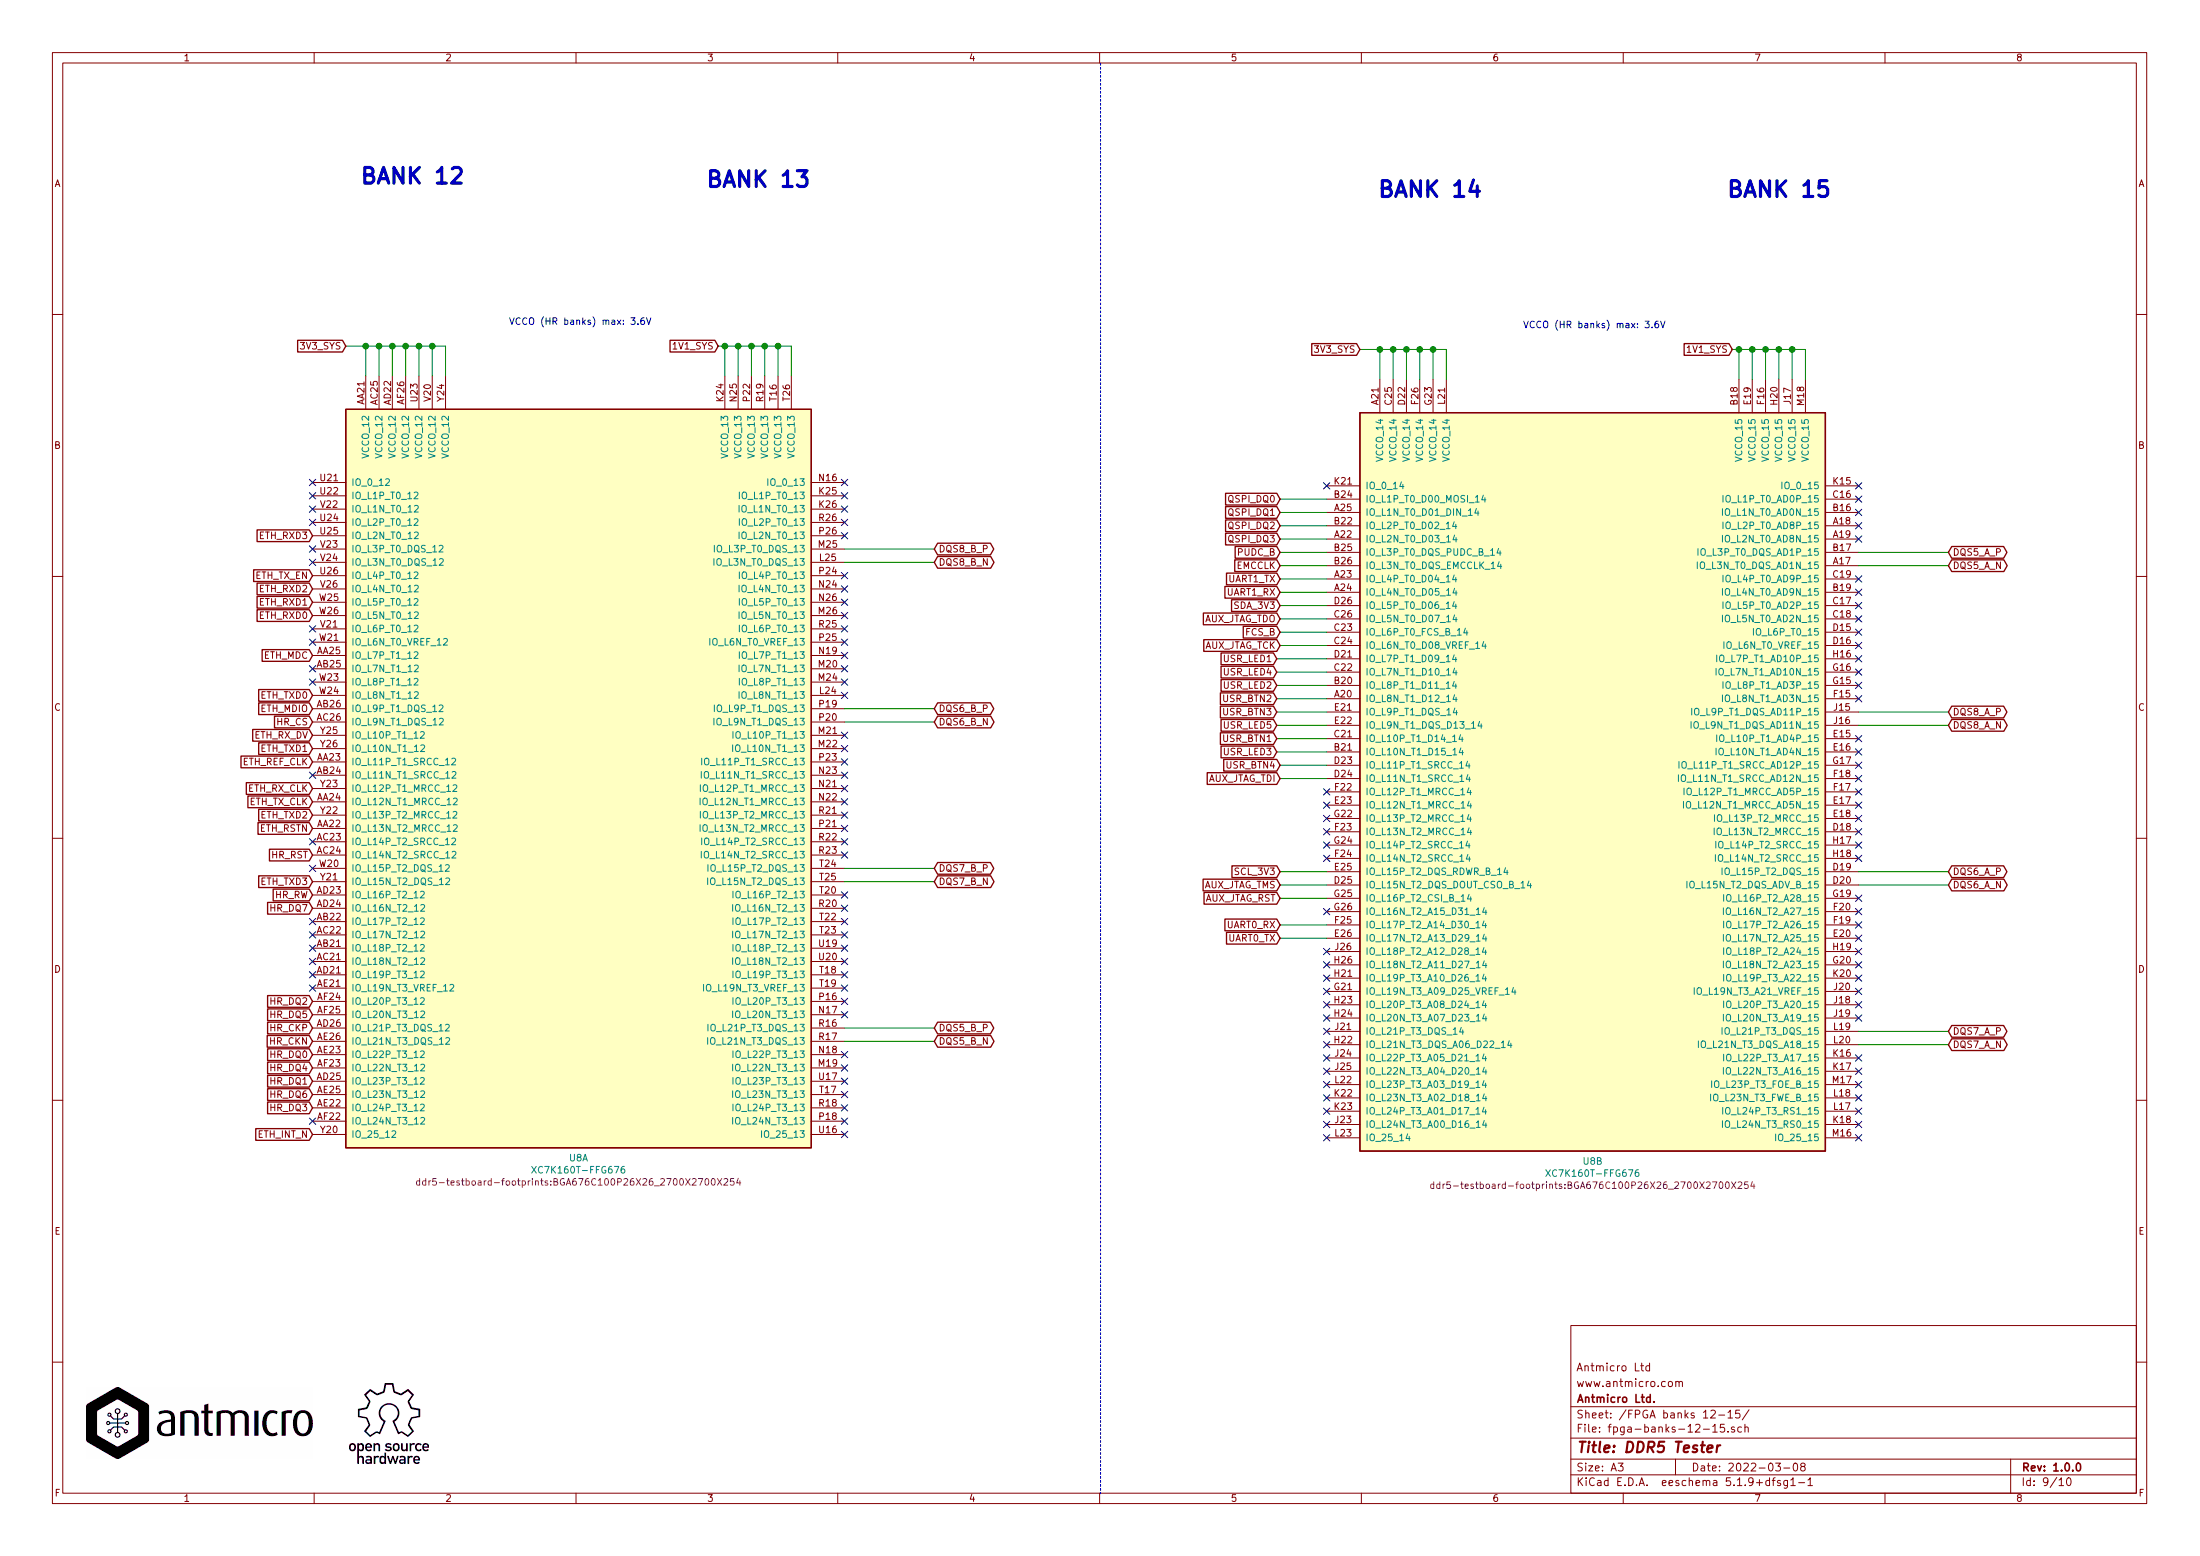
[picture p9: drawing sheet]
EESchema Schematic File Version 4
EELAYER 30 0
EELAYER END
$Descr A3 16535 11693
encoding utf-8
Sheet 9 10
Title "DDR5 Tester"
Date "2022-03-08"
Rev "1.0.0"
Comp "Antmicro Ltd."
Comment1 "www.antmicro.com"
Comment2 "Antmicro Ltd"
Comment3 ""
Comment4 ""
$EndDescr
$Comp
L ddr5-testboard:XC7K160T-FFG676 U8
U 1 1
P 4350 5725
AR Path="/61AF7FF2/61B056BA" Ref="U8"  Part="1" 
AR Path="/61B05683/61B056BA" Ref="U?"  Part="1" 
F 0 "U8" H 4350 2750 50  0000 C CNN
F 1 "XC7K160T-FFG676" H 4350 2659 50  0000 C CNN
F 2 "ddr5-testboard-footprints:BGA676C100P26X26_2700X2700X254" H 4350 2568 50  0000 C CNN
F 3 "" H 4350 5725 50  0000 C CNN
	1    4350 5725
	1    0    0    -1  
$EndComp
$Comp
L ddr5-testboard:XC7K160T-FFG676 U8
U 2 1
P 11975 5750
AR Path="/61AF7FF2/61B0F8EC" Ref="U8"  Part="2" 
AR Path="/61B05683/61B0F8EC" Ref="U?"  Part="2" 
F 0 "U8" H 11975 2775 50  0000 C CNN
F 1 "XC7K160T-FFG676" H 11975 2684 50  0000 C CNN
F 2 "ddr5-testboard-footprints:BGA676C100P26X26_2700X2700X254" H 11975 2593 50  0000 C CNN
F 3 "" H 11975 5750 50  0000 C CNN
	2    11975 5750
	1    0    0    -1  
$EndComp
Wire Wire Line
	5450 2825 5450 2600
Wire Wire Line
	5450 2600 5550 2600
Wire Wire Line
	5550 2825 5550 2600
Connection ~ 5550 2600
Wire Wire Line
	5550 2600 5650 2600
Wire Wire Line
	5650 2825 5650 2600
Connection ~ 5650 2600
Wire Wire Line
	5650 2600 5750 2600
Wire Wire Line
	5750 2825 5750 2600
Connection ~ 5750 2600
Wire Wire Line
	5750 2600 5850 2600
Wire Wire Line
	5850 2825 5850 2600
Connection ~ 5850 2600
Wire Wire Line
	5850 2600 5950 2600
Wire Wire Line
	5950 2825 5950 2600
Wire Wire Line
	3350 2825 3350 2600
Wire Wire Line
	3250 2600 3350 2600
Connection ~ 3250 2600
Wire Wire Line
	3250 2825 3250 2600
Wire Wire Line
	3150 2600 3250 2600
Connection ~ 3150 2600
Wire Wire Line
	3150 2825 3150 2600
Wire Wire Line
	3050 2600 3150 2600
Connection ~ 3050 2600
Wire Wire Line
	3050 2825 3050 2600
Wire Wire Line
	2950 2600 3050 2600
Connection ~ 2950 2600
Wire Wire Line
	2950 2825 2950 2600
Wire Wire Line
	2850 2825 2850 2600
Text Notes 3825 2450 0    50   ~ 0
VCCO (HR banks) max: 3.6V
Wire Wire Line
	2750 2825 2750 2600
Wire Wire Line
	2750 2600 2850 2600
Connection ~ 2850 2600
Wire Wire Line
	13075 2850 13075 2625
Wire Wire Line
	13075 2625 13175 2625
Wire Wire Line
	13175 2850 13175 2625
Connection ~ 13175 2625
Wire Wire Line
	13175 2625 13275 2625
Wire Wire Line
	13275 2850 13275 2625
Connection ~ 13275 2625
Wire Wire Line
	13275 2625 13375 2625
Wire Wire Line
	13375 2850 13375 2625
Connection ~ 13375 2625
Wire Wire Line
	13375 2625 13475 2625
Wire Wire Line
	13475 2850 13475 2625
Connection ~ 13475 2625
Wire Wire Line
	13475 2625 13575 2625
Wire Wire Line
	13575 2850 13575 2625
Wire Wire Line
	10875 2850 10875 2625
Wire Wire Line
	10775 2625 10875 2625
Connection ~ 10775 2625
Wire Wire Line
	10775 2850 10775 2625
Wire Wire Line
	10675 2625 10775 2625
Connection ~ 10675 2625
Wire Wire Line
	10675 2850 10675 2625
Wire Wire Line
	10575 2625 10675 2625
Connection ~ 10575 2625
Wire Wire Line
	10575 2850 10575 2625
Wire Wire Line
	10475 2625 10575 2625
Wire Wire Line
	10475 2850 10475 2625
Text Notes 11450 2475 0    50   ~ 0
VCCO (HR banks) max: 3.6V
Wire Wire Line
	10375 2850 10375 2625
Wire Wire Line
	10375 2625 10475 2625
Connection ~ 10475 2625
Text GLabel 9600 4950 0    50   Input ~ 0
USR_LED1
Text GLabel 9600 5150 0    50   Input ~ 0
USR_LED2
Text GLabel 9600 5650 0    50   Input ~ 0
USR_LED3
Text GLabel 9600 5450 0    50   Input ~ 0
USR_LED5
Text GLabel 9600 5550 0    50   Input ~ 0
USR_BTN1
Text GLabel 9600 5250 0    50   Input ~ 0
USR_BTN2
Text GLabel 9600 5350 0    50   Input ~ 0
USR_BTN3
Text GLabel 9600 5050 0    50   Input ~ 0
USR_LED4
Text GLabel 9625 5750 0    50   Input ~ 0
USR_BTN4
Text GLabel 9625 6950 0    50   Input ~ 0
UART0_RX
Text GLabel 9625 7050 0    50   Input ~ 0
UART0_TX
Text GLabel 9625 6650 0    50   Input ~ 0
AUX_JTAG_TMS
Text GLabel 9625 5850 0    50   Input ~ 0
AUX_JTAG_TDI
Text GLabel 9625 4250 0    50   Input ~ 0
EMCCLK
Text GLabel 9625 3750 0    50   Input ~ 0
QSPI_DQ0
Text GLabel 9625 4050 0    50   Input ~ 0
QSPI_DQ3
Text GLabel 9625 3950 0    50   Input ~ 0
QSPI_DQ2
Text GLabel 9625 3850 0    50   Input ~ 0
QSPI_DQ1
Text GLabel 9625 4150 0    50   Input ~ 0
PUDC_B
Text Notes 2700 1400 0    118  ~ 24
BANK 12
Text Notes 5300 1425 0    118  ~ 24
BANK 13
Text Notes 10350 1500 0    118  ~ 24
BANK 14
Text Notes 12975 1500 0    118  ~ 24
BANK 15
Wire Notes Line
	8275 475  8275 11225
Text GLabel 9625 6750 0    50   Input ~ 0
AUX_JTAG_RST
Text GLabel 5400 2600 0    50   Input ~ 0
1V1_SYS
Wire Wire Line
	5450 2600 5400 2600
Connection ~ 5450 2600
Text GLabel 13025 2625 0    50   Input ~ 0
1V1_SYS
Wire Wire Line
	13075 2625 13025 2625
Connection ~ 13075 2625
Wire Wire Line
	9975 5750 9625 5750
Wire Wire Line
	9975 5850 9625 5850
Wire Wire Line
	9975 6750 9625 6750
Wire Wire Line
	9975 6650 9625 6650
Wire Wire Line
	9975 6950 9625 6950
Wire Wire Line
	9975 7050 9625 7050
Wire Wire Line
	9600 4950 9975 4950
Wire Wire Line
	9600 5050 9975 5050
Wire Wire Line
	9600 5150 9975 5150
Wire Wire Line
	9600 5250 9975 5250
Wire Wire Line
	9600 5350 9975 5350
Wire Wire Line
	9600 5450 9975 5450
Wire Wire Line
	9600 5550 9975 5550
Wire Wire Line
	9600 5650 9975 5650
Wire Wire Line
	9975 4150 9625 4150
Wire Wire Line
	9975 4050 9625 4050
Wire Wire Line
	9975 3950 9625 3950
Wire Wire Line
	9975 4250 9625 4250
Wire Wire Line
	9975 3850 9625 3850
Wire Wire Line
	9975 3750 9625 3750
Wire Wire Line
	2850 2600 2950 2600
Wire Wire Line
	10375 2625 10225 2625
Text GLabel 10225 2625 0    50   Input ~ 0
3V3_SYS
Text GLabel 2600 2600 0    50   Input ~ 0
3V3_SYS
Wire Wire Line
	2750 2600 2600 2600
Wire Wire Line
	13975 6650 14650 6650
Wire Wire Line
	13975 6550 14650 6550
Wire Wire Line
	13975 5450 14650 5450
Wire Wire Line
	13975 5350 14650 5350
Wire Wire Line
	13975 4250 14650 4250
Wire Wire Line
	13975 4150 14650 4150
Text GLabel 2350 6725 0    50   Input ~ 0
HR_RW
Text GLabel 2350 6825 0    50   Input ~ 0
HR_DQ7
Text GLabel 2350 7825 0    50   Input ~ 0
HR_CKN
Text GLabel 2350 7725 0    50   Input ~ 0
HR_CKP
Text GLabel 2350 5425 0    50   Input ~ 0
HR_CS
Text GLabel 2350 8225 0    50   Input ~ 0
HR_DQ6
Text GLabel 2350 7625 0    50   Input ~ 0
HR_DQ5
Text GLabel 2350 8025 0    50   Input ~ 0
HR_DQ4
Text GLabel 2350 8325 0    50   Input ~ 0
HR_DQ3
Text GLabel 2350 7525 0    50   Input ~ 0
HR_DQ2
Text GLabel 2350 8125 0    50   Input ~ 0
HR_DQ1
Text GLabel 2350 7925 0    50   Input ~ 0
HR_DQ0
Text GLabel 2350 6425 0    50   Input ~ 0
HR_RST
Text GLabel 2350 5725 0    50   Input ~ 0
ETH_REF_CLK
Text GLabel 2350 6025 0    50   Input ~ 0
ETH_TX_CLK
Text GLabel 2350 5525 0    50   Input ~ 0
ETH_RX_DV
Text GLabel 2350 5925 0    50   Input ~ 0
ETH_RX_CLK
Text GLabel 2350 4925 0    50   Input ~ 0
ETH_MDC
Text GLabel 2350 5225 0    50   Input ~ 0
ETH_TXD0
Text GLabel 2350 4525 0    50   Input ~ 0
ETH_RXD1
Text GLabel 2350 5325 0    50   Input ~ 0
ETH_MDIO
Text GLabel 2350 6125 0    50   Input ~ 0
ETH_TXD2
Text GLabel 2350 6625 0    50   Input ~ 0
ETH_TXD3
Text GLabel 2350 4025 0    50   Input ~ 0
ETH_RXD3
Text GLabel 2350 5625 0    50   Input ~ 0
ETH_TXD1
Text GLabel 2350 4325 0    50   Input ~ 0
ETH_TX_EN
Text GLabel 2350 6225 0    50   Input ~ 0
ETH_RSTN
Text GLabel 2350 8525 0    50   Input ~ 0
ETH_INT_N
Text GLabel 2350 4425 0    50   Input ~ 0
ETH_RXD2
Text GLabel 2350 4625 0    50   Input ~ 0
ETH_RXD0
Text GLabel 14650 5350 2    50   BiDi ~ 0
DQS8_A_P
Text GLabel 14650 5450 2    50   BiDi ~ 0
DQS8_A_N
Wire Wire Line
	6350 6625 7025 6625
Wire Wire Line
	6350 6525 7025 6525
Wire Wire Line
	6350 5325 7025 5325
Wire Wire Line
	6350 5425 7025 5425
Wire Wire Line
	6350 4125 7025 4125
Wire Wire Line
	6350 4225 7025 4225
Connection ~ 2750 2600
Connection ~ 10375 2625
Text GLabel 7025 5325 2    50   BiDi ~ 0
DQS6_B_P
Text GLabel 7025 5425 2    50   BiDi ~ 0
DQS6_B_N
Wire Wire Line
	6350 7825 7025 7825
Wire Wire Line
	6350 7725 7025 7725
Wire Wire Line
	13975 7850 14650 7850
Wire Wire Line
	13975 7750 14650 7750
Text GLabel 9625 6550 0    50   Input ~ 0
SCL_3V3
Wire Wire Line
	9975 6550 9625 6550
NoConn ~ 2350 3625
NoConn ~ 2350 3725
NoConn ~ 2350 3825
NoConn ~ 2350 3925
NoConn ~ 2350 4125
NoConn ~ 2350 4225
NoConn ~ 2350 4725
NoConn ~ 2350 4825
NoConn ~ 2350 6325
NoConn ~ 2350 6525
NoConn ~ 2350 5025
NoConn ~ 2350 5125
NoConn ~ 2350 6925
NoConn ~ 2350 7025
NoConn ~ 2350 7125
NoConn ~ 2350 7225
NoConn ~ 2350 7325
NoConn ~ 2350 7425
NoConn ~ 2350 8425
NoConn ~ 2350 5825
NoConn ~ 6350 3625
NoConn ~ 6350 3725
NoConn ~ 6350 3825
NoConn ~ 6350 3925
NoConn ~ 6350 4325
NoConn ~ 6350 4425
NoConn ~ 6350 4525
NoConn ~ 6350 4625
NoConn ~ 6350 4725
NoConn ~ 6350 4825
NoConn ~ 6350 4925
NoConn ~ 6350 5025
NoConn ~ 6350 5525
NoConn ~ 6350 5625
NoConn ~ 6350 5725
NoConn ~ 6350 5825
NoConn ~ 6350 5925
NoConn ~ 6350 6025
NoConn ~ 6350 6125
NoConn ~ 6350 6225
NoConn ~ 6350 6725
NoConn ~ 6350 6825
NoConn ~ 6350 6925
NoConn ~ 6350 7025
NoConn ~ 6350 7125
NoConn ~ 6350 7225
NoConn ~ 6350 7325
NoConn ~ 6350 7425
NoConn ~ 6350 7925
NoConn ~ 6350 8025
NoConn ~ 6350 8125
NoConn ~ 6350 8225
NoConn ~ 6350 8325
NoConn ~ 6350 8425
NoConn ~ 6350 8525
NoConn ~ 6350 7525
NoConn ~ 6350 7625
NoConn ~ 6350 6325
NoConn ~ 6350 6425
NoConn ~ 6350 5125
NoConn ~ 6350 5225
NoConn ~ 6350 4025
NoConn ~ 13975 4550
NoConn ~ 13975 4650
NoConn ~ 13975 4750
NoConn ~ 13975 4850
NoConn ~ 13975 4350
NoConn ~ 13975 4450
NoConn ~ 13975 5750
NoConn ~ 13975 5850
NoConn ~ 13975 5950
NoConn ~ 13975 6050
NoConn ~ 13975 5550
NoConn ~ 13975 5650
NoConn ~ 13975 6950
NoConn ~ 13975 7050
NoConn ~ 13975 7150
NoConn ~ 13975 7250
NoConn ~ 13975 6750
NoConn ~ 13975 6850
NoConn ~ 13975 7350
NoConn ~ 13975 7450
NoConn ~ 13975 7550
NoConn ~ 13975 7650
NoConn ~ 13975 8150
NoConn ~ 13975 8250
NoConn ~ 13975 8350
NoConn ~ 13975 8450
NoConn ~ 13975 7950
NoConn ~ 13975 8050
NoConn ~ 13975 8550
NoConn ~ 13975 6150
NoConn ~ 13975 6250
NoConn ~ 13975 6350
NoConn ~ 13975 6450
NoConn ~ 13975 4950
NoConn ~ 13975 5050
NoConn ~ 13975 5150
NoConn ~ 13975 5250
NoConn ~ 13975 3750
NoConn ~ 13975 3850
NoConn ~ 13975 3950
NoConn ~ 13975 4050
NoConn ~ 13975 3650
NoConn ~ 9975 3650
Wire Wire Line
	9625 4450 9975 4450
Wire Wire Line
	9975 4650 9625 4650
Wire Wire Line
	9975 4350 9625 4350
Wire Wire Line
	9975 4550 9625 4550
Wire Wire Line
	9975 4850 9625 4850
Text GLabel 9625 4350 0    50   Input ~ 0
UART1_TX
Text GLabel 9625 4450 0    50   Input ~ 0
UART1_RX
Text GLabel 9625 4550 0    50   Input ~ 0
SDA_3V3
Text GLabel 9625 4850 0    50   Input ~ 0
AUX_JTAG_TCK
Text GLabel 9625 4650 0    50   Input ~ 0
AUX_JTAG_TDO
Text GLabel 9625 4750 0    50   Input ~ 0
FCS_B
Wire Wire Line
	9975 4750 9625 4750
NoConn ~ 9975 7350
NoConn ~ 9975 7450
NoConn ~ 9975 7550
NoConn ~ 9975 7650
NoConn ~ 9975 7150
NoConn ~ 9975 7250
NoConn ~ 9975 7750
NoConn ~ 9975 7850
NoConn ~ 9975 7950
NoConn ~ 9975 8050
NoConn ~ 9975 8150
NoConn ~ 9975 8250
NoConn ~ 9975 8350
NoConn ~ 9975 8450
NoConn ~ 9975 8550
NoConn ~ 9975 6150
NoConn ~ 9975 6250
NoConn ~ 9975 6350
NoConn ~ 9975 6450
NoConn ~ 9975 5950
NoConn ~ 9975 6050
NoConn ~ 9975 6850
Text GLabel 14650 4150 2    50   BiDi ~ 0
DQS5_A_P
Text GLabel 14650 4250 2    50   BiDi ~ 0
DQS5_A_N
Text GLabel 7025 7825 2    50   BiDi ~ 0
DQS5_B_N
Text GLabel 7025 7725 2    50   BiDi ~ 0
DQS5_B_P
Text GLabel 7025 6525 2    50   BiDi ~ 0
DQS7_B_P
Text GLabel 7025 6625 2    50   BiDi ~ 0
DQS7_B_N
Text GLabel 7025 4125 2    50   BiDi ~ 0
DQS8_B_P
Text GLabel 7025 4225 2    50   BiDi ~ 0
DQS8_B_N
Text GLabel 14650 7850 2    50   BiDi ~ 0
DQS7_A_N
Text GLabel 14650 7750 2    50   BiDi ~ 0
DQS7_A_P
Text GLabel 14650 6650 2    50   BiDi ~ 0
DQS6_A_N
Text GLabel 14650 6550 2    50   BiDi ~ 0
DQS6_A_P
$EndSCHEMATC
